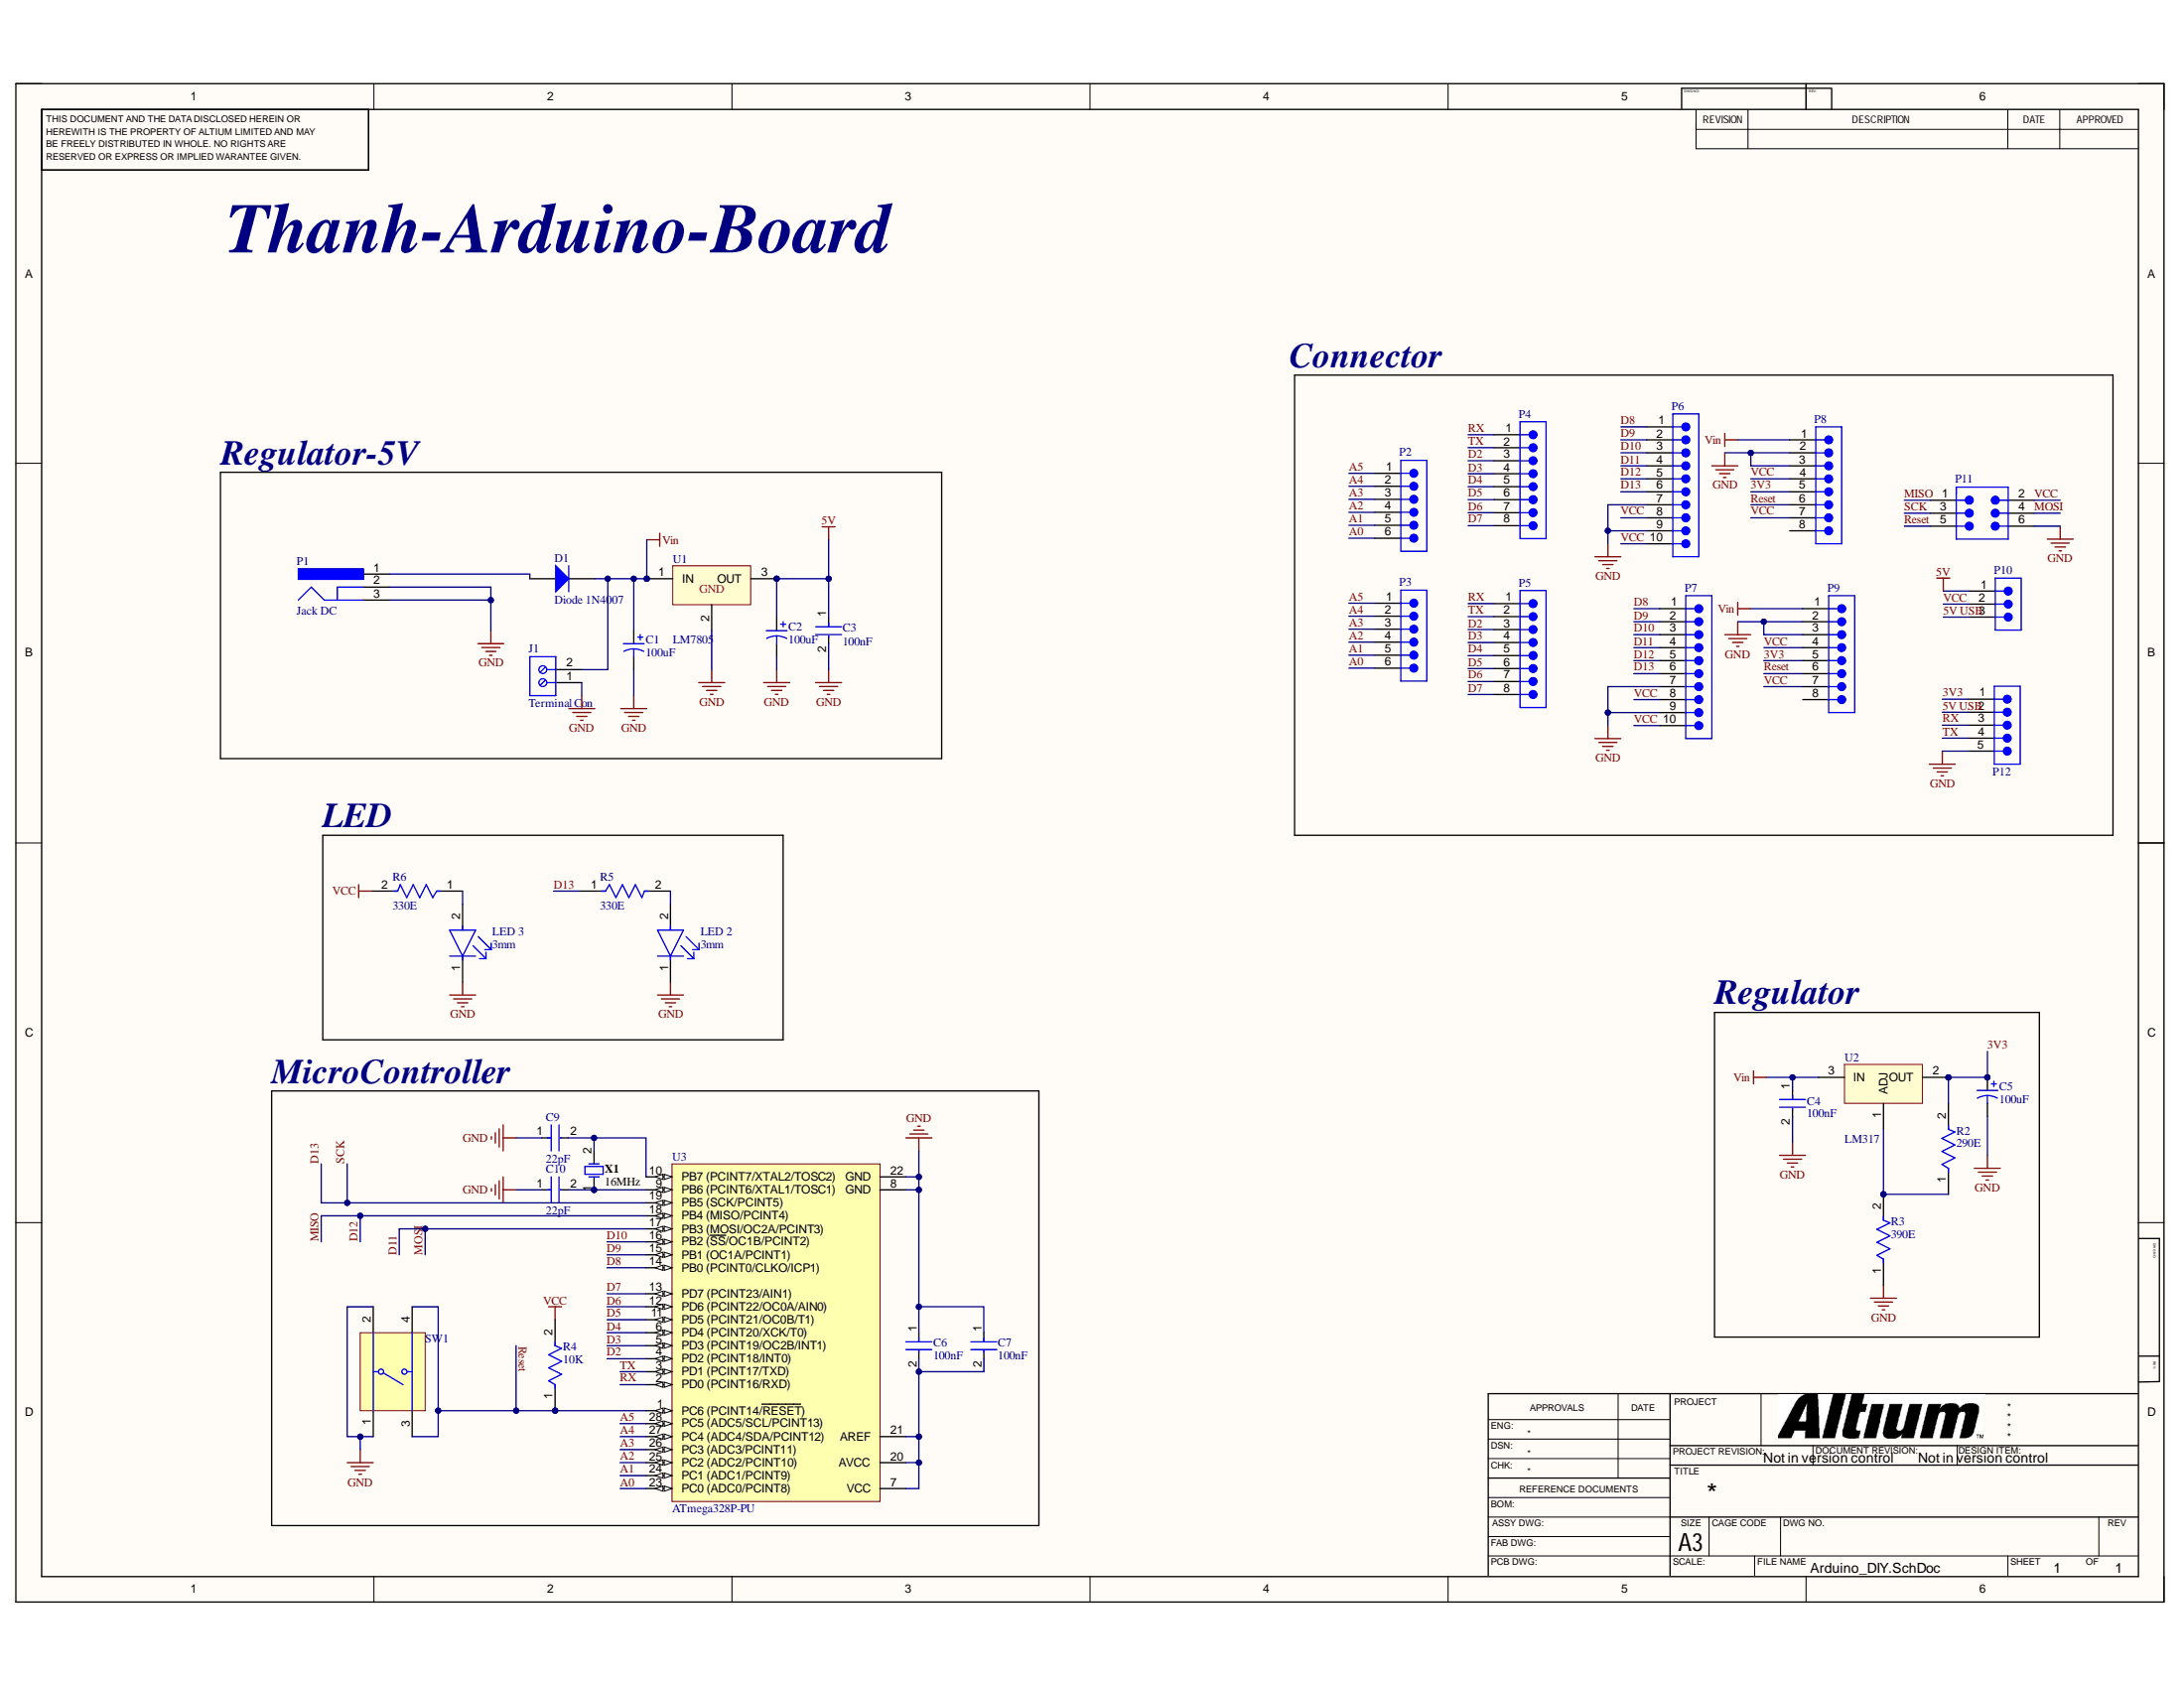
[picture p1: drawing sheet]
# Altium schematic sheet Arduino_DIY.SchDoc
size 420 x 297 mm; SheetNumber: 1; SheetTotal: 1

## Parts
C1  100uF  [CAP_D6.3]
C2  100uF  [CAP_D6.3]
C3  100nF  [FP-RCE0DB-MFG]
C4  100nF  [FP-RCE0DB-MFG]
C5  100uF  [CAP_D6.3]
C6  100nF  [FP-RCE0DB-MFG]
C7  100nF  [FP-RCE0DB-MFG]
C9  22pF  [FP-RCE0DB-MFG]
C10  22pF  [FP-RCE0DB-MFG]
D1  Diode 1N4007  [DO-41]
J1  Terminal Con  [691214110002]
LED_2  3mm  [FP-HLMP-1503-MFG]
LED_3  3mm  [FP-HLMP-1503-MFG]
P1  Jack DC  [KYCN-KLDX-0202-A_V]
P2  Header 6  [61300611121]  (value not drawn)
P3  Header 6  [61300611121]  (value not drawn)
P4  61300811121  [61300811121]  (value not drawn)
P5  61300811121  [61300811121]  (value not drawn)
P6  Header 10  [61301011121]  (value not drawn)
P7  Header 10  [61301011121]  (value not drawn)
P8  61300811121  [61300811121]  (value not drawn)
P9  61300811121  [61300811121]  (value not drawn)
P10  61300311121  [61300311121]  (value not drawn)
P11  61300621121  [61300621121]  (value not drawn)
P12  61300511121  [61300511121]  (value not drawn)
R2  290E  [FP-MRS25-MFG]
R3  390E  [FP-MRS25-MFG]
R4  10K  [FP-MRS25-MFG]
R5  330E  [FP-MRS25-MFG]
R6  330E  [FP-MRS25-MFG]
SW1  Button  [TECO-1825910-6_V]  (value not drawn)
U1  LM7805  [QTO-220]
U2  LM317  [QTO-220]
U3  ATmega328P-PU  [28P3]
X1  16MHz  [FOX-FOXSLF080-20]

## Blocks framed on the sheet
Regulator-5V: C1-C3 D1 J1 P1 U1
LED: LED_2 LED_3 R5 R6
Regulator: C4 C5 R2 R3 U2
MicroController: C6 C7 C9 C10 R4 SW1 U3 X1

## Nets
5V: C2.1 C3.1 P10.1 U1.3(OUT)
GND: C1.2 C2.2 C3.2 C4.2 C5.2 C6.1 C7.1 C9.1 C10.1 J1.1 LED_2.1(C) LED_3.1(C) P1.2 P1.3 P6.7 P6.9 P7.7 P7.9 P8.2 P8.3 P9.2 P9.3 P11.6 P12.5 R3.1 SW1.1 SW1.2 U1.2(GND) U3.8(GND) U3.22(GND)
VCC: P6.8 P6.10 P7.8 P7.10 P8.4 P8.7 P9.4 P9.7 P10.2 P11.2 R4.2 R6.2
Vin: C1.1 C4.1 D1.2(K) J1.2 P8.1 P9.1 U1.1(IN) U2.3(IN)
3V3: C5.1 P8.5 P9.5 P12.1 R2.2 U2.2(OUT)
5V USB: P10.3 P12.2
A0: P2.6 P3.6 U3.23(PC0_(ADC0/PCINT8))
A1: P2.5 P3.5 U3.24(PC1_(ADC1/PCINT9))
A2: P2.4 P3.4 U3.25(PC2_(ADC2/PCINT10))
A3: P2.3 P3.3 U3.26(PC3_(ADC3/PCINT11))
A4: P2.2 P3.2 U3.27(PC4_(ADC4/SDA/PCINT12))
A5: P2.1 P3.1 U3.28(PC5_(ADC5/SCL/PCINT13))
D2: P4.3 P5.3 U3.4(PD2_(PCINT18/INT0))
D3: P4.4 P5.4 U3.5(PD3_(PCINT19/OC2B/INT1))
D4: P4.5 P5.5 U3.6(PD4_(PCINT20/XCK/T0))
D5: P4.6 P5.6 U3.11(PD5_(PCINT21/OC0B/T1))
D6: P4.7 P5.7 U3.12(PD6_(PCINT22/OC0A/AIN0))
D7: P4.8 P5.8 U3.13(PD7_(PCINT23/AIN1))
D8: P6.1 P7.1 U3.14(PB0_(PCINT0/CLKO/ICP1))
D9: P6.2 P7.2 U3.15(PB1_(OC1A/PCINT1))
D10: P6.3 P7.3 U3.16(PB2_(~{SS}/OC1B/PCINT2))
D11: P6.4 P7.4 P11.4 U3.17(PB3_(MOSI/OC2A/PCINT3))  [also labelled MOSI]
D12: P6.5 P7.5 P11.1 U3.18(PB4_(MISO/PCINT4))  [also labelled MISO]
D13: P6.6 P7.6 P11.3 R5.1 U3.19(PB5_(SCK/PCINT5))  [also labelled SCK]
Reset: P8.6 P9.6 P11.5 R4.1 SW1.3 SW1.4 U3.1(PC6_(PCINT14/~{RESET}))
RX: P4.1 P5.1 P12.3 U3.2(PD0_(PCINT16/RXD))
TX: P4.2 P5.2 P12.4 U3.3(PD1_(PCINT17/TXD))
NetC6_2: C6.2 C7.2 U3.7(VCC) U3.20(AVCC) U3.21(AREF)
NetC9_2: C9.2 U3.10(PB7_(PCINT7/XTAL2/TOSC2)) X1.2
NetC10_2: C10.2 U3.9(PB6_(PCINT6/XTAL1/TOSC1)) X1.1
NetD1_1: D1.1(A) P1.1
NetLED_2_2: LED_2.2(A) R5.2
NetLED_3_2: LED_3.2(A) R6.1
NetR2_1: R2.1 R3.2 U2.1(ADJ)

Not connected (* = marked no-connect by the designer): P8 8; P9 8

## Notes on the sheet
- Thanh-Arduino-Board
- Connector
